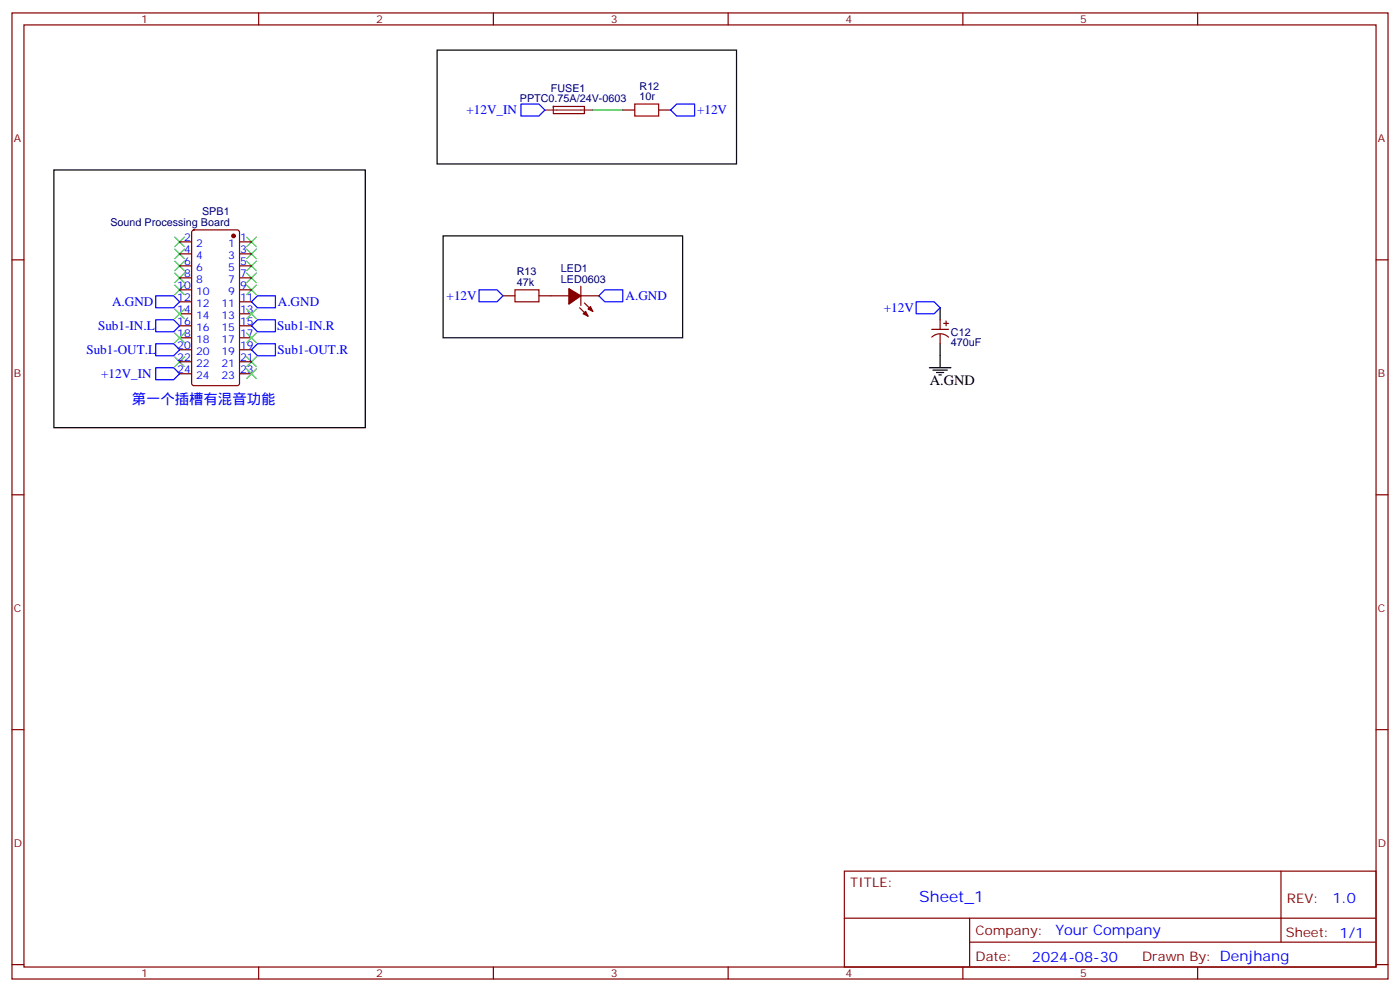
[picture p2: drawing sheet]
<svg xmlns="http://www.w3.org/2000/svg" width="412mm" height="292mm" viewBox="0 0 412 292" stroke-linecap="round" stroke-linejoin="round" font-family="sans-serif">
<g fill="none" stroke="#870000" stroke-width=".35">
<path d="M3.5 3.8h405.4v284.3h-405.4zM7.1 7.3h398.2v277.3h-398.2zM76.2 3.8v3.5M145.3 3.8v3.5M214.5 3.8v3.5M283.6 3.8v3.5M352.8 3.8v3.5M163 31.3h9.1l.1 2.1h-9.2zM183.4 32.4h3.6M194 32.4h3.6M3.5 76.5h3.6M52.9 71.2h3.5"/>
<path d="M52.9 74.7h3.5M52.9 78.2h3.5M56.7 67.9l.4-.2h12.7l.7 .4 .1 44.7-.5 .7h-13l-.6-.4-.1-44.7zM70.6 71.2h3.5M70.6 74.7h3.5M70.6 78.2h3.5M405.3 76.5h3.6M52.9 81.8h3.5M52.9 99.4h3.5M52.9 85.3h3.5M52.9 95.9h3.5M52.9 88.8h3.5"/>
<path d="M52.9 92.4h3.5M70.6 81.8h3.5M70.6 99.4h3.5M70.6 85.3h3.5M70.6 95.9h3.5M70.6 88.8h3.5M70.6 92.4h3.5M148.2 87.1h3.5M158.7 87.1h8.9M170.7 90.6l2.5 2.5M171.1 87.1h5.3M171.1 84.2v5.7"/>
<path d="M172.2 89.2l2.4 2.5M274.5 96.9h4.9M274.5 99.2a3.5 3.5 0 0 1 4.9 0M276.9 94.1v2.8M276.9 98.4v2.8M278 95.2h1.4M278.7 94.5v1.4M52.9 110h3.5M52.9 106.5h3.5M52.9 102.9h3.5M70.6 110h3.5M70.6 106.5h3.5"/>
<path d="M70.6 102.9h3.5M3.5 145.6h3.6M405.3 145.6h3.6M3.5 214.8h3.6M405.3 214.8h3.6M248.7 256.4h156.6v28.2h-156.6zM377.3 256.4v20.9M248.7 270.2h156.5M285.6 277.3h119.6M285.6 270.2v14.2M3.5 283.9h3.6M76.2 284.6v3.5"/>
<path d="M145.3 284.6v3.5M214.5 284.6v3.5M283.6 284.6v3.5M352.8 284.6v3.5M405.3 283.9h3.6"/>
</g>
<g fill="none" stroke="#3c3" stroke-width=".35">
<path d="M51.5 76.8l2.8 2.9M51.5 69.8l2.8 2.8M51.5 73.3l2.8 2.8M54.3 76.8l-2.8 2.9M54.3 69.8l-2.8 2.8M54.3 73.3l-2.8 2.8M72.7 76.8l2.8 2.9M72.7 73.3l2.8 2.8M72.7 69.8l2.8 2.8M75.5 76.8l-2.8 2.9M75.5 73.3l-2.8 2.8M75.5 69.8l-2.8 2.8"/>
<path d="M51.5 80.4l2.8 2.8M51.5 83.9l2.8 2.8M51.5 90.9l2.8 2.9M51.5 98l2.8 2.8M54.3 98l-2.8 2.8M54.3 80.4l-2.8 2.8M54.3 90.9l-2.8 2.9M54.3 83.9l-2.8 2.8M72.7 80.4l2.8 2.8M72.7 83.9l2.8 2.8M72.7 90.9l2.8 2.9M72.7 98l2.8 2.8"/>
<path d="M75.5 80.4l-2.8 2.8M75.5 83.9l-2.8 2.8M75.5 90.9l-2.8 2.9M75.5 98l-2.8 2.8M51.5 105.1l2.8 2.8M54.3 105.1l-2.8 2.8M72.7 105.1l2.8 2.8M72.7 108.6l2.8 2.8M75.5 105.1l-2.8 2.8M75.5 108.6l-2.8 2.8"/>
</g>
<path d="M153.5 30.6h5.2l1.8 1.8-1.8 1.7h-5.2zM199.3 30.6h5.3v3.5h-5.3l-1.7-1.7zM45.9 87.1h5.3l1.7 1.7-1.7 1.8h-5.3zM45.9 94.1h5.3l1.7 1.8-1.7 1.7h-5.3zM74.1 95.9l1.7-1.8h5.3v3.5h-5.3zM75.8 87.1h5.3v3.5h-5.3l-1.7-1.8zM141.1 85.3h5.3l1.8 1.8-1.8 1.7h-5.3zM178.2 85.3h5.2v3.5h-5.2l-1.8-1.7zM269.9 88.8h5.3l1.7 1.8-1.7 1.8h-5.3zM45.9 108.2h5.3l1.7 1.8-1.7 1.8h-5.3zM45.9 101.2h5.3l1.7 1.7-1.7 1.8h-5.3zM75.8 101.2h5.3v3.5h-5.3l-1.7-1.8z" fill="none" stroke="#00f" stroke-width=".35"/>
<path d="M128.8 14.7h88.2v33.6h-88.2zM15.9 50h91.7v75.9h-91.7zM130.5 69.4h70.6v30h-70.6zM276.9 90.6v3.5M273.8 108.2h6.3M274.8 108.9h4.2M275.9 109.6h2.1M276.6 110.3h.7M276.9 101.2v7" fill="none" stroke="#000" stroke-width=".35"/>
<path d="M187 30.6h7v3.5h-7zM151.7 85.3h7v3.5h-7z" fill="none" stroke="#a10000" stroke-width=".35"/>
<path d="M160.5 32.4h14.1" fill="none" stroke="#8c2424" stroke-width=".35"/>
<path d="M174.6 32.4h8.8" fill="none" stroke="#008700" stroke-width=".35"/>
<g fill="#870000" stroke="#870000" stroke-width=".35">
<path d="M167.6 84.9l3.5 2.2-3.5 2.4z"/>
<path d="M171.8 92.4l.7-.7 .7 1.4z"/>
<path d="M173.9 90.2l.7 1.5-1.4-.8z"/>
<circle cx="68.8" cy="69.4" r=".53"/>
</g>
<text font-size="4.6" fill="#00f" x="270.8" y="265.4">Sheet_1</text>
<text font-size="4.2" x="273.9" y="113.2">A.GND</text>
<g font-size="4.2" fill="#00f">
<text x="38.8" y="118.8">第一个插槽有混音功能</text>
<text x="392.5" y="265.7">1.0</text>
<text x="310.9" y="275.2">Your Company</text>
<text x="304" y="283">2024-08-30</text>
</g>
<g font-size="3.9" fill="#00f">
<text x="137.4" y="33.6">+12V_IN</text>
<text x="205.3" y="33.6">+12V</text>
<text x="131.6" y="88.3">+12V</text>
<text x="184.3" y="88.3">A.GND</text>
<text x="33" y="90.1">A.GND</text>
<text x="81.8" y="90.1">A.GND</text>
<text x="260.3" y="91.9">+12V</text>
<text x="28.9" y="97.2">Sub1-IN.L</text>
<text x="81.7" y="97.2">Sub1-IN.R</text>
<text x="25.4" y="104.2">Sub1-OUT.L</text>
<text x="81.7" y="104.2">Sub1-OUT.R</text>
<text x="29.8" y="111.3">+12V_IN</text>
</g>
<g font-size="3.9" fill="#800">
<text x="250.5" y="261">TITLE:</text>
<text x="379.1" y="265.7">REV:</text>
<text x="287.4" y="275.2">Company:</text>
<text x="378.7" y="275.8">Sheet: 1/1</text>
<text x="287.4" y="282.9">Date:</text>
<text x="336.4" y="282.9">Drawn By: Denjhang</text>
</g>
<g font-size="3.2" fill="#800">
<text x="41.6" y="6.8">1</text>
<text x="110.8" y="6.8">2</text>
<text x="179.9" y="6.8">3</text>
<text x="249.1" y="6.8">4</text>
<text x="318.2" y="6.8">5</text>
<text x="4.1" y="41.9">A</text>
<text x="405.9" y="41.9">A</text>
<text x="4.1" y="111.1">B</text>
<text x="405.9" y="111.1">B</text>
<text x="4.1" y="180.2">C</text>
<text x="405.9" y="180.2">C</text>
<text x="4.1" y="249.3">D</text>
<text x="405.9" y="249.3">D</text>
<text x="41.6" y="287.6">1</text>
<text x="110.8" y="287.6">2</text>
<text x="179.9" y="287.6">3</text>
<text x="249.1" y="287.6">4</text>
<text x="318.2" y="287.6">5</text>
</g>
<g font-size="3.2" fill="#000080">
<text x="162.3" y="27.1">FUSE1</text>
<text x="188.4" y="29.6">10r</text>
<text x="188.4" y="26.4">R12</text>
<text x="153.1" y="30">PPTC0.75A/24V-0603</text>
<text x="59.5" y="63.2">SPB1</text>
<text x="32.5" y="66.4">Sound Processing Board</text>
<text x="152.2" y="81">R13</text>
<text x="165.2" y="83.2">LED0603</text>
<text x="165.2" y="80">LED1</text>
<text x="152.2" y="84.2">47k</text>
<text x="280.1" y="102">470uF</text>
<text x="280.1" y="98.8">C12</text>
</g>
<g font-size="3.2" fill="#00f">
<text x="54.3" y="70.8">2</text>
<text x="70.7" y="70.8">1</text>
<text x="54.3" y="77.9">6</text>
<text x="54.3" y="74.4">4</text>
<text x="57.7" y="76.1">4</text>
<text x="57.7" y="72.6">2</text>
<text x="67.2" y="72.6">1</text>
<text x="67.2" y="76.1">3</text>
<text x="70.7" y="74.4">3</text>
<text x="70.7" y="77.9">5</text>
<text x="54.3" y="81.4">8</text>
<text x="57.7" y="83.2">8</text>
<text x="57.7" y="79.7">6</text>
<text x="67.2" y="79.7">5</text>
<text x="67.2" y="83.2">7</text>
<text x="70.7" y="81.4">7</text>
<text x="52.2" y="88.5">12</text>
<text x="52.2" y="84.9">10</text>
<text x="57.7" y="86.7">10</text>
<text x="67.2" y="86.7">9</text>
<text x="70.7" y="84.9">9</text>
<text x="70.7" y="88.5">11</text>
<text x="52.2" y="95.5">16</text>
<text x="52.2" y="92">14</text>
<text x="57.7" y="93.8">14</text>
<text x="57.7" y="90.2">12</text>
<text x="65.2" y="90.2">11</text>
<text x="65.2" y="93.8">13</text>
<text x="70.7" y="92">13</text>
<text x="70.7" y="95.5">15</text>
<text x="52.2" y="99.1">18</text>
<text x="57.7" y="100.8">18</text>
<text x="57.7" y="97.3">16</text>
<text x="65.2" y="97.3">15</text>
<text x="65.2" y="100.8">17</text>
<text x="70.7" y="99.1">17</text>
<text x="52.2" y="106.1">22</text>
<text x="52.2" y="102.6">20</text>
<text x="57.7" y="107.9">22</text>
<text x="57.7" y="104.4">20</text>
<text x="65.2" y="104.4">19</text>
<text x="65.2" y="107.9">21</text>
<text x="70.7" y="102.6">19</text>
<text x="70.7" y="106.1">21</text>
<text x="52.2" y="109.6">24</text>
<text x="57.7" y="111.4">24</text>
<text x="65.2" y="111.4">23</text>
<text x="70.7" y="109.6">23</text>
</g>
</svg>
